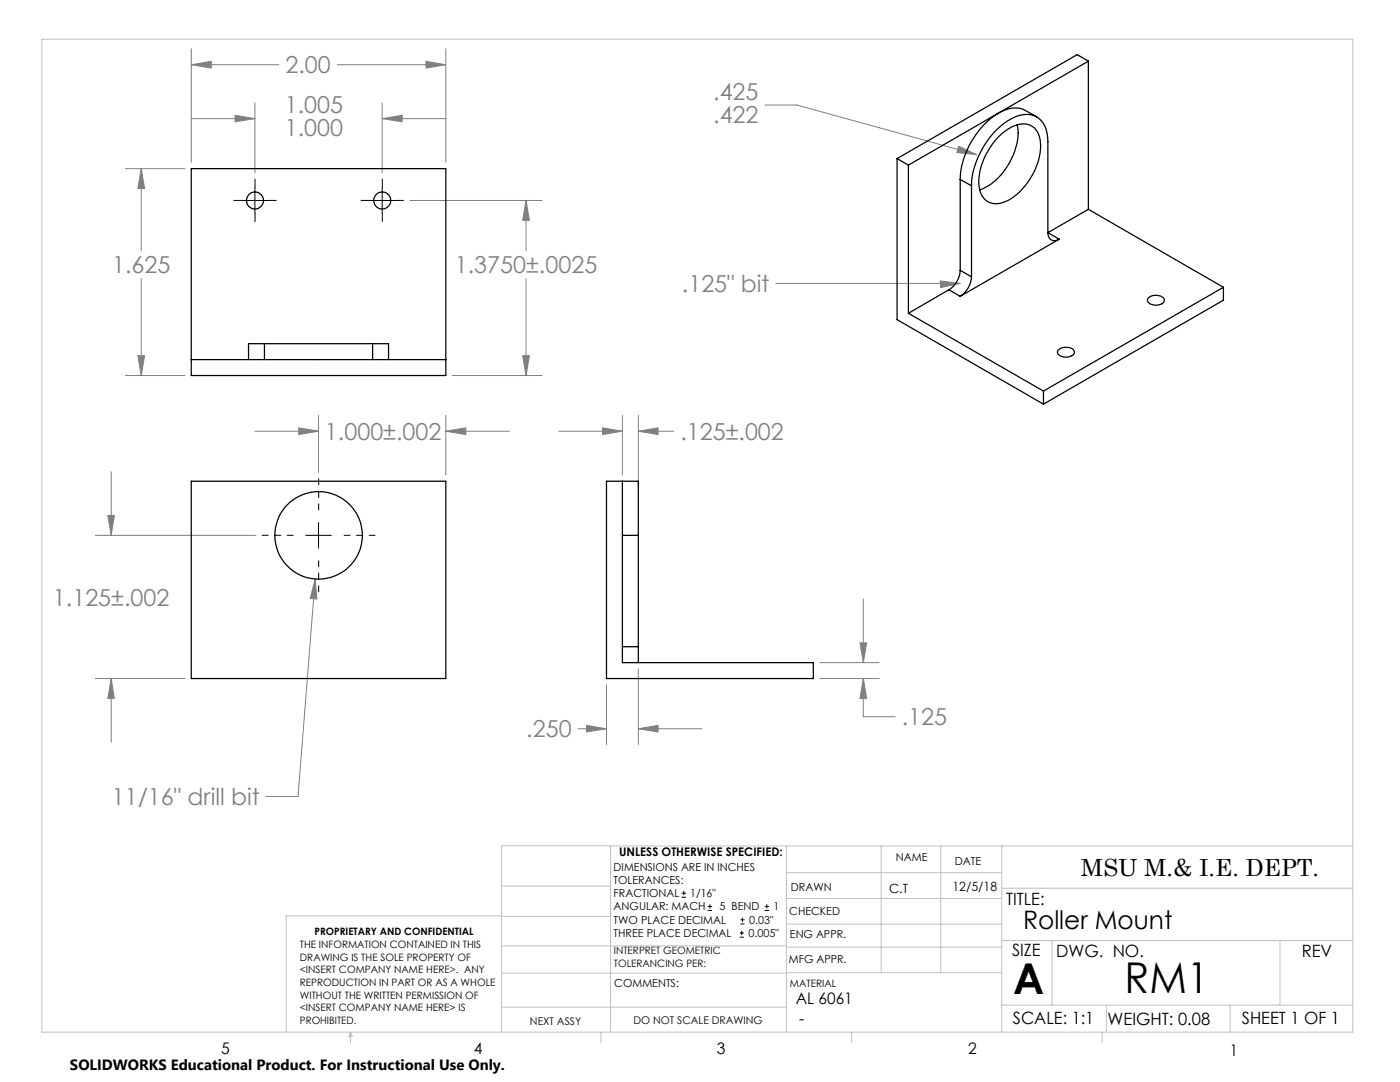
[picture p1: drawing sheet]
<svg xmlns="http://www.w3.org/2000/svg" width="279mm" height="216mm" viewBox="0 0 279 216" stroke-linecap="round" stroke-linejoin="round" font-family="sans-serif">
<g fill="none" stroke="#000" stroke-width=".2">
<path d="M50.9 37.5v5M76.3 37.5v5M48.3 40h5.1M73.7 40h5.1M61 106.8h5.1M63.6 104.3v5.1M136 179h.9M136 178.2h.9M136.5 177.8v.8M141.3 181.7h.8M141.3 180.9h.8M141.7 180.4v.9"/>
<path d="M147.6 187h.8M147.6 186.2h.8M147.8 184.4h.8M147.8 183.5h.8M148 185.7v.9M148.2 183.1v.8M152.6 181.7h.9M152.6 180.9h.9M153 180.4v.9"/>
</g>
<g fill="none" stroke="#808080" stroke-width=".2">
<path d="M38.2 12.9l4-.7v1.4zM38.2 9.7v22.7M38.2 12.9h17.5M67.3 12.9h21.7M85 12.2l4 .7-4 .7zM89 9.7v22.7M25 33.7h11.9M28.2 33.7l.7 3.9h-1.4zM28.2 33.7v16.3M38.2 23.7h12.7M46.9 23l4 .7-4 .6zM50.9 20.5v14"/>
<path d="M76.3 23.7l4-.7v1.3zM76.3 20.5v14M76.3 23.7h12.7M152.7 21h6.3l35.9 9.9M191.3 29.2l3.6 1.7-3.9-.5zM28.2 55.6v19.3M81.8 40h26.4M105 40l.7 4h-1.4zM105 40v10M105 55.6v19.3M154.9 56.6h36.7M187.6 56.1l4 .5-3.9 .8z"/>
<path d="M25 74.9h11.9M27.5 71h1.4l-.7 3.9zM90.2 74.9h18M104.3 71h1.4l-.7 3.9zM22.2 94.1v12.7M50.9 86h12.7M59.6 85.4l4 .6-4 .7zM63.6 82.9v11.4M89 86l4-.6v1.3zM89 82.9v11.9M89 86h12.7M111.5 86h12.7"/>
<path d="M120.2 85.4l4 .6-4 .7zM124.2 82.9v11.9M127.4 86l3.9-.6v1.3zM127.4 86h7.1M127.4 82.9v13.9M19 106.8h32M21.5 102.9h1.3l-.6 3.9zM62.9 115.5l.4 4-1.4-.1zM62.9 115.5l-3.4 43.4h-6.4M172.3 119.5v12.7M19 135.4h17.9M22.2 135.4l.6 4h-1.3z"/>
<path d="M22.2 135.4v12.7M121 136.7v11.9M127.4 133.5v15.1M163.6 135.4h11.9M163.6 132.2h11.9M171.6 128.3h1.4l-.7 3.9zM172.3 135.4l.7 4h-1.4zM172.3 135.4v7.6h6.3M115.4 145.4h5.6M117.1 144.7l3.9 .7-3.9 .6zM127.4 145.4l3.9-.7v1.3zM127.4 145.4h12.7"/>
</g>
<path d="M58.5 106.8h-6.2M63.6 101.7v-6.2M63.6 111.9v6.2M68.7 106.8h6.2" fill="none" stroke="#000" stroke-width=".2" stroke-dasharray="15.2 1.3 1.3 1.3" stroke-dashoffset="14"/>
<path d="M48.4 40h-1.7M50.9 37.5v-1.7M53.4 40h1.7M73.8 40h-1.7M76.3 37.5v-1.7M78.8 40h1.7M50.9 42.5v1.7M76.3 42.5v1.7" fill="none" stroke="#000" stroke-width=".2" stroke-dasharray="15.2 1.3 1.3 1.3"/>
<g fill="none" stroke="#c0c0c0" stroke-width=".2">
<path d="M8.4 7.8h261.6v198.2h-261.6zM100.1 176.8h21.7M121.8 168.8v37.2M157 168.8v37.2M157 179.3h42.9M157 174.1h42.9M175.9 168.8v25.3M187.7 168.8v25.3M199.9 177.2h70.1M199.9 168.8v37.2M270 168.8h-169.9v37.2M100.1 194.2h56.9"/>
<path d="M100.1 188.7h56.9M100.1 182.8h21.7M100.1 182.7h-43v23.3M157 194.1h42.9M157 184.4h42.9M157 189h42.9M199.9 187.7h70.1M210 187.7v12.9M255.4 187.7v12.9M70 206v2.1M70 206l.3 .8h-.7zM100.1 201h56.9"/>
<path d="M119.9 206v2.1M170 206v2.1M199.9 200.6h70.1M220 206v2.1M220.8 200.6v5.4M245.5 200.6v5.4"/>
</g>
<path d="M62.9 115.5l-1 3.9 1.4 .1zM59.6 85.4l4 .6-4 .7zM89 86l4-.6v1.3zM21.5 102.9h1.3l-.6 3.9zM22.2 135.4l.6 4h-1.3zM117.1 144.7l3.9 .7-3.9 .6zM127.4 145.4l3.9-.7v1.3zM120.2 85.4l4 .6-4 .7zM127.4 86l3.9-.6v1.3zM172.3 135.4l.7 4h-1.4zM171.6 128.3h1.4l-.7 3.9zM28.2 33.7l.7 3.9h-1.4zM27.5 71h1.4l-.7 3.9zM38.2 12.9l4-.7v1.4zM85 12.2l4 .7-4 .7zM104.3 71h1.4l-.7 3.9zM105 40l.7 4h-1.4zM46.9 23l4 .7-4 .6zM76.3 23.7l4-.7v1.3zM191.3 29.2l-.3 1.2 3.9 .5zM187.6 56.1l.1 1.3 3.9-.8z" fill="#808080"/>
<g fill="none" stroke="#000" stroke-width=".25">
<path d="M217.2 12.2l-35.9 20.7M217.2 12.2l-2.2-1.3-36 20.7M217.2 12.2v29.6M38.2 33.7h50.8v41.2h-50.8zM179 31.6v32.2l29.2 16.8M179 31.6l2.3 1.3M181.3 32.9v29.6M191.6 35.8v18.1M191.6 35.8l2.3 1.3M193.9 37.1a16.4 16.4 0 0 1 8.6-13.7 4.3 4.3 0 0 1 5.7 1.2l.7 1.6 .2 2.1v18.1M193.9 37.1v18.1M199.1 27.5a7.3 7.3 0 0 1 5.6-2.8 3.6 3.6 0 0 1 2.9 3.8 13.2 13.2 0 0 1-6.8 11.7 3.5 3.5 0 0 1-5.4-3 13.2 13.2 0 0 1 3.7-9.7z"/>
<path d="M203 24.9a11.3 11.3 0 0 1-2.3 8.8 10.3 10.3 0 0 1-5.2 4.2M206.9 23.3a7.6 7.6 0 0 0-3.8-1.7 9.1 9.1 0 0 0-7.1 3.7 17 17 0 0 0-4.4 10.5M189.4 57.8l-8.1 4.7M189.4 57.8l2.2 1.3M191.6 53.9a4.9 4.9 0 0 1-2.2 3.9M191.6 53.9l2.3 1.3M193.9 55.2a4.9 4.9 0 0 1-2.3 3.9M209.1 46.4a1.39 1.39 0 0 0 .7 1.5 1.39 1.39 0 0 0 1.6-.2M209.1 46.4l2.3 1.3M211.4 47.7l-19.8 11.4M217.2 41.8l27 15.5M217.2 41.8l-8.1 4.6"/>
<path d="M229.2 59.5a2.27 2.27 0 0 1 3.1 .1 .94 .94 0 0 1-1 1.2 1.81 1.81 0 0 1-2.3-.9zM244.2 57.3l-36 20.7M244.2 57.3v2.6l-36 20.7M38.2 71.8h50.8M52.8 68.6h21.6M52.8 68.6h-3.2v3.2M52.8 68.6v3.2M74.4 68.6h3.1v3.2M74.4 68.6v3.2M181.3 62.5l26.9 15.5M208.2 78v2.6M211.2 69.8a2.27 2.27 0 0 1 3.1 .2 .94 .94 0 0 1-1 1.2 1.81 1.81 0 0 1-2.3-1z"/>
<path d="M38.2 96h50.8v39.4h-50.8zM124.2 96v36.2h38.1v3.2h-41.3v-39.4h6.4v10.8M124.2 106.8h3.2M127.4 106.8v22.2M124.2 129h3.2M127.4 129v3.2"/>
<circle cx="50.9" cy="40" r="1.7"/>
<circle cx="76.3" cy="40" r="1.7"/>
<circle cx="63.6" cy="106.8" r="8.7"/>
</g>
<g font-size="8.5">
<text x="202.2" y="198.3">A</text>
<text x="224.4" y="198.1">RM1</text>
</g>
<text font-size="5.1" x="204.2" y="185.4">Roller Mount</text>
<g font-size="4.7" fill="#808080">
<text x="57" y="14.7">2.00</text>
<text x="56.8" y="22.6">1.005</text>
<text x="142.3" y="19.9">.425</text>
<text x="56.8" y="27.2">1.000</text>
<text x="142.3" y="24.5">.422</text>
<text x="22.4" y="54.6">1.625</text>
<text x="90.8" y="54.6">1.3750±.0025</text>
<text x="136.1" y="58.3">.125&quot; bit</text>
<text x="64.9" y="87.8">1.000±.002</text>
<text x="135.8" y="87.8">.125±.002</text>
<text x="10.6" y="121">1.125±.002</text>
<text x="105" y="147.2">.250</text>
<text x="180" y="144.8">.125</text>
<text x="22.3" y="160.7">11/16&quot; drill bit</text>
</g>
<text font-size="4.7" x="215.7" y="174.7">MSU M.&amp; I.E. DEPT.</text>
<g font-size="3.4">
<text x="200.8" y="180.5">TITLE:</text>
<text x="202" y="190.8">SIZE</text>
<text x="210.8" y="190.9">DWG. NO.</text>
<text x="259.8" y="191">REV</text>
<text x="202.1" y="204.4">SCALE: 1:1</text>
<text x="221" y="204.5">WEIGHT: 0.08</text>
<text x="247.8" y="204.4">SHEET 1 OF 1</text>
</g>
<g font-size="3.2">
<text x="158.8" y="200.4">AL 6061</text>
<text x="159.5" y="204.4">-</text>
<text x="44.2" y="210.4">5</text>
<text x="94.6" y="210.3">4</text>
<text x="143.1" y="210.4">3</text>
<text x="193.2" y="210.3">2</text>
<text x="245.4" y="210.6">1</text>
</g>
<text font-size="3" x="14" y="213.5">SOLIDWORKS Educational Product. For Instructional Use Only.</text>
<g font-size="2.5">
<text x="177.5" y="178.2">C.T</text>
<text x="190.1" y="177.8">12/5/18</text>
</g>
<text font-size="2.4" x="123.6" y="170.8">UNLESS OTHERWISE SPECIFIED:</text>
<g font-size="2.2">
<text x="122.5" y="173.7">DIMENSIONS ARE IN INCHES</text>
<text x="178.8" y="171.8">NAME</text>
<text x="190.6" y="172.5">DATE</text>
<text x="122.5" y="176.4">TOLERANCES:</text>
<text x="122.5" y="179">FRACTIONAL</text>
<text x="137.8" y="179">1/16&quot;</text>
<text x="157.8" y="177.8">DRAWN</text>
<text x="122.5" y="184.3">TWO PLACE DECIMAL</text>
<text x="122.5" y="181.7">ANGULAR: MACH</text>
<text x="143.6" y="181.7">5 BEND</text>
<text x="149.5" y="184.3">0.03&quot;</text>
<text x="154.4" y="181.7">1</text>
<text x="157.5" y="182.5">CHECKED</text>
<text x="122.5" y="187">THREE PLACE DECIMAL</text>
<text x="149.4" y="187">0.005&quot;</text>
<text x="157.6" y="187.2">ENG APPR.</text>
<text x="122.6" y="197">COMMENTS:</text>
<text x="157.4" y="192.2">MFG APPR.</text>
</g>
<g font-size="2.1">
<text x="105.8" y="204.5">NEXT ASSY</text>
<text x="126.4" y="204.3">DO NOT SCALE DRAWING</text>
</g>
<g font-size="2">
<text x="59.8" y="189.2">THE INFORMATION CONTAINED IN THIS</text>
<text x="59.8" y="191.7">DRAWING IS THE SOLE PROPERTY OF</text>
<text x="62.8" y="186.5">PROPRIETARY AND CONFIDENTIAL</text>
<text x="122.5" y="190.4">INTERPRET GEOMETRIC</text>
<text x="59.8" y="194.2">&lt;INSERT COMPANY NAME HERE&gt;. ANY</text>
<text x="59.8" y="196.8">REPRODUCTION IN PART OR AS A WHOLE</text>
<text x="122.5" y="192.9">TOLERANCING PER:</text>
<text x="157.7" y="197">MATERIAL</text>
<text x="59.8" y="199.3">WITHOUT THE WRITTEN PERMISSION OF</text>
<text x="59.8" y="201.8">&lt;INSERT COMPANY NAME HERE&gt; IS</text>
<text x="59.8" y="204.3">PROHIBITED.</text>
</g>
</svg>
